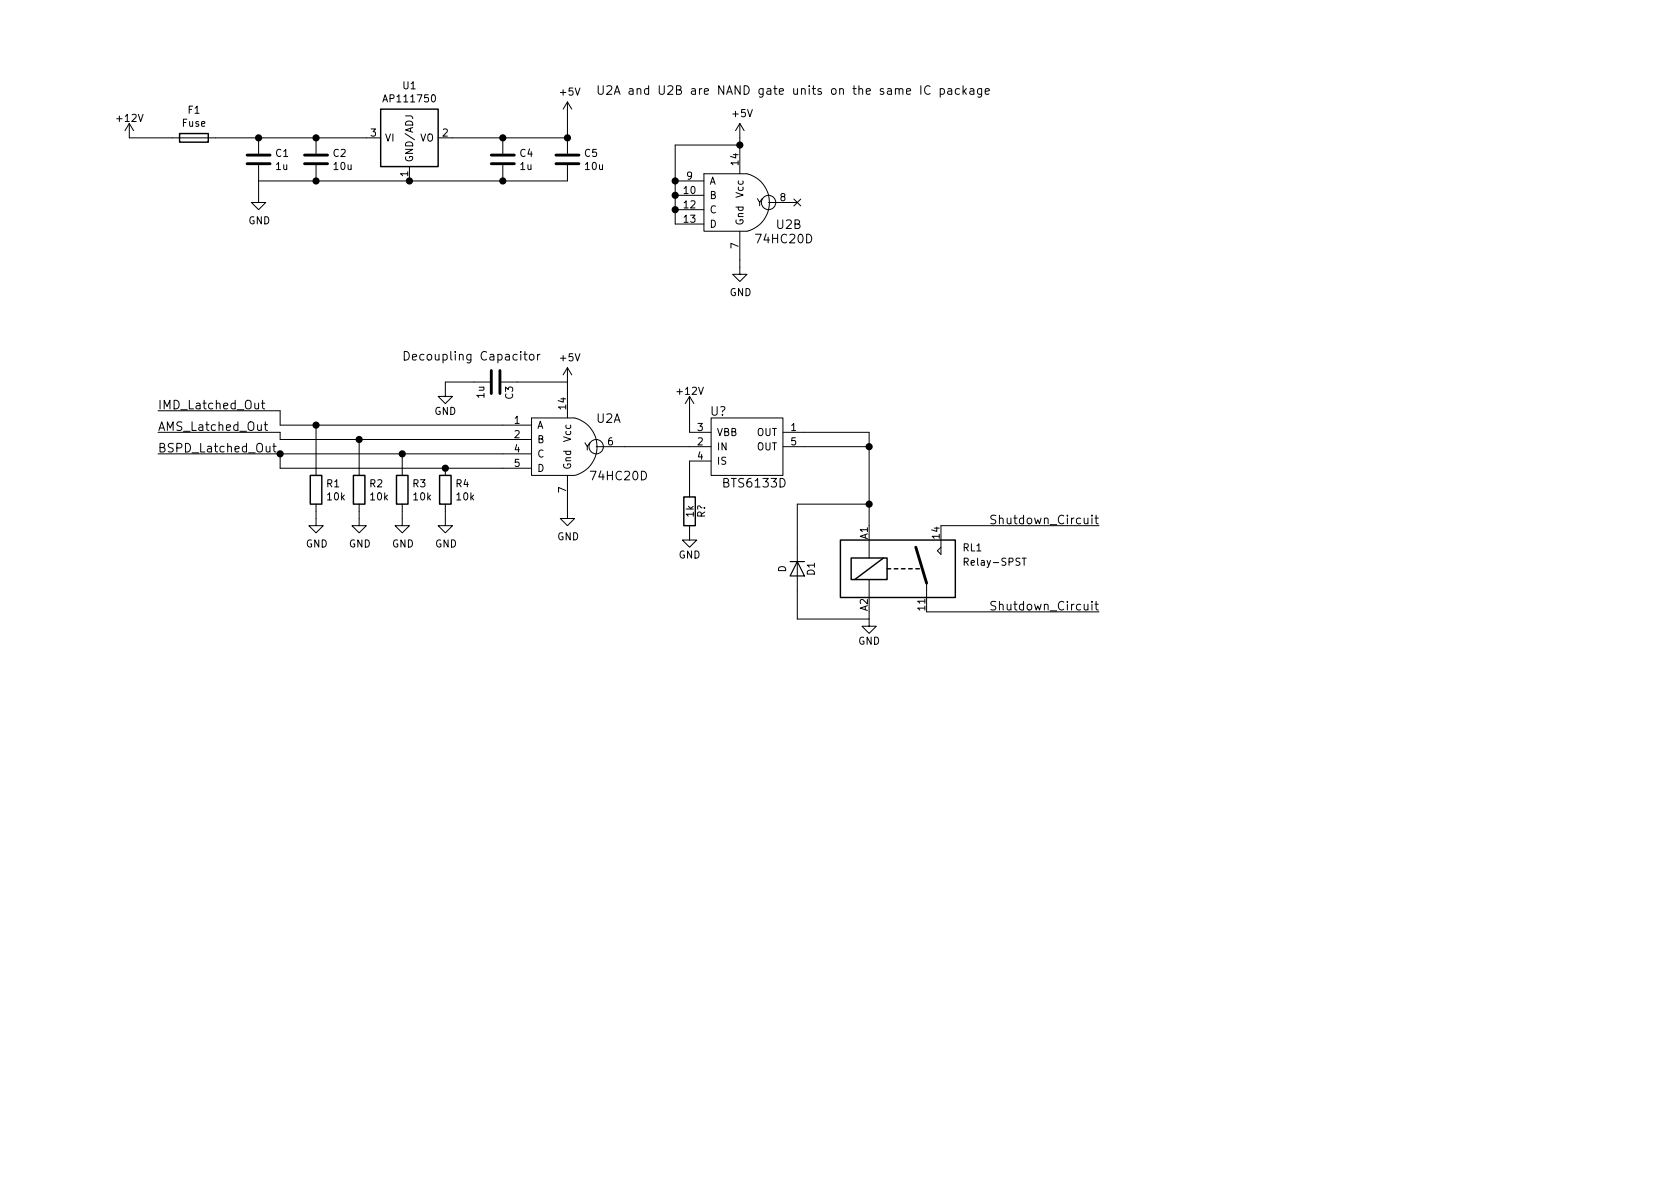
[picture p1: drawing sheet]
EESchema Schematic File Version 2
LIBS:power
LIBS:device
LIBS:transistors
LIBS:conn
LIBS:linear
LIBS:regul
LIBS:74xx
LIBS:cmos4000
LIBS:adc-dac
LIBS:memory
LIBS:xilinx
LIBS:microcontrollers
LIBS:dsp
LIBS:microchip
LIBS:analog_switches
LIBS:motorola
LIBS:texas
LIBS:intel
LIBS:audio
LIBS:interface
LIBS:digital-audio
LIBS:philips
LIBS:display
LIBS:cypress
LIBS:siliconi
LIBS:opto
LIBS:atmel
LIBS:contrib
LIBS:valves
LIBS:relays
LIBS:UNCAMotorsports
LIBS:shutdown_circuit-cache
EELAYER 25 0
EELAYER END
$Descr A4 11693 8268
encoding utf-8
Sheet 1 1
Title ""
Date ""
Rev ""
Comp ""
Comment1 ""
Comment2 ""
Comment3 ""
Comment4 ""
$EndDescr
$Comp
L Fuse F1
U 1 1
P 1350 950
F 0 "F1" V 1153 950 50  0000 C CNN
F 1 "Fuse" V 1244 950 50  0000 C CNN
F 2 "" V 1280 950 50  0000 C CNN
F 3 "" H 1350 950 50  0000 C CNN
	1    1350 950 
	0    1    1    0   
$EndComp
$Comp
L C C1
U 1 1
P 1800 1100
F 0 "C1" H 1915 1146 50  0000 L CNN
F 1 "1u" H 1915 1055 50  0000 L CNN
F 2 "" H 1838 950 50  0000 C CNN
F 3 "" H 1800 1100 50  0000 C CNN
	1    1800 1100
	1    0    0    -1  
$EndComp
$Comp
L C C2
U 1 1
P 2200 1100
F 0 "C2" H 2315 1146 50  0000 L CNN
F 1 "10u" H 2315 1055 50  0000 L CNN
F 2 "" H 2238 950 50  0000 C CNN
F 3 "" H 2200 1100 50  0000 C CNN
	1    2200 1100
	1    0    0    -1  
$EndComp
$Comp
L AP111750 U1
U 1 1
P 2850 950
F 0 "U1" H 2850 1317 50  0000 C CNN
F 1 "AP111750" H 2850 1226 50  0000 C CNN
F 2 "TO_SOT_Packages_SMD:SOT-223" H 2850 600 50  0001 C CNN
F 3 "" H 2950 700 50  0000 C CNN
	1    2850 950 
	1    0    0    -1  
$EndComp
$Comp
L C C4
U 1 1
P 3500 1100
F 0 "C4" H 3615 1146 50  0000 L CNN
F 1 "1u" H 3615 1055 50  0000 L CNN
F 2 "" H 3538 950 50  0000 C CNN
F 3 "" H 3500 1100 50  0000 C CNN
	1    3500 1100
	1    0    0    -1  
$EndComp
$Comp
L C C5
U 1 1
P 3950 1100
F 0 "C5" H 4065 1146 50  0000 L CNN
F 1 "10u" H 4065 1055 50  0000 L CNN
F 2 "" H 3988 950 50  0000 C CNN
F 3 "" H 3950 1100 50  0000 C CNN
	1    3950 1100
	1    0    0    -1  
$EndComp
Wire Wire Line
	1500 950  2550 950 
Connection ~ 1800 950 
Connection ~ 2200 950 
Wire Wire Line
	3150 950  3950 950 
Connection ~ 3500 950 
$Comp
L +5V #PWR8
U 1 1
P 3950 800
F 0 "#PWR8" H 3950 650 50  0001 C CNN
F 1 "+5V" H 3965 973 50  0000 C CNN
F 2 "" H 3950 800 50  0000 C CNN
F 3 "" H 3950 800 50  0000 C CNN
	1    3950 800 
	1    0    0    -1  
$EndComp
Wire Wire Line
	3950 950  3950 800 
Connection ~ 3950 950 
Wire Wire Line
	900  950  1200 950 
Wire Wire Line
	1800 1250 3950 1250
Connection ~ 2200 1250
Connection ~ 2850 1250
Connection ~ 3500 1250
$Comp
L GND #PWR2
U 1 1
P 1800 1350
F 0 "#PWR2" H 1800 1100 50  0001 C CNN
F 1 "GND" H 1805 1177 50  0000 C CNN
F 2 "" H 1800 1350 50  0000 C CNN
F 3 "" H 1800 1350 50  0000 C CNN
	1    1800 1350
	1    0    0    -1  
$EndComp
Wire Wire Line
	1800 1350 1800 1250
$Comp
L R R1
U 1 1
P 2200 3400
F 0 "R1" H 2270 3446 50  0000 L CNN
F 1 "10k" H 2270 3355 50  0000 L CNN
F 2 "" V 2130 3400 50  0000 C CNN
F 3 "" H 2200 3400 50  0000 C CNN
	1    2200 3400
	1    0    0    -1  
$EndComp
$Comp
L R R2
U 1 1
P 2500 3400
F 0 "R2" H 2570 3446 50  0000 L CNN
F 1 "10k" H 2570 3355 50  0000 L CNN
F 2 "" V 2430 3400 50  0000 C CNN
F 3 "" H 2500 3400 50  0000 C CNN
	1    2500 3400
	1    0    0    -1  
$EndComp
$Comp
L R R3
U 1 1
P 2800 3400
F 0 "R3" H 2870 3446 50  0000 L CNN
F 1 "10k" H 2870 3355 50  0000 L CNN
F 2 "" V 2730 3400 50  0000 C CNN
F 3 "" H 2800 3400 50  0000 C CNN
	1    2800 3400
	1    0    0    -1  
$EndComp
$Comp
L R R4
U 1 1
P 3100 3400
F 0 "R4" H 3170 3446 50  0000 L CNN
F 1 "10k" H 3170 3355 50  0000 L CNN
F 2 "" V 3030 3400 50  0000 C CNN
F 3 "" H 3100 3400 50  0000 C CNN
	1    3100 3400
	1    0    0    -1  
$EndComp
$Comp
L 74HC20D U2
U 1 1
P 3850 3100
F 0 "U2" H 4150 3300 60  0000 L CNN
F 1 "74HC20D" H 4100 2900 60  0000 L CNN
F 2 "" H 3850 3100 60  0001 C CNN
F 3 "" H 3850 3100 60  0001 C CNN
	1    3850 3100
	1    0    0    -1  
$EndComp
$Comp
L GND #PWR10
U 1 1
P 3950 3550
F 0 "#PWR10" H 3950 3300 50  0001 C CNN
F 1 "GND" H 3955 3377 50  0000 C CNN
F 2 "" H 3950 3550 50  0000 C CNN
F 3 "" H 3950 3550 50  0000 C CNN
	1    3950 3550
	1    0    0    -1  
$EndComp
Wire Wire Line
	3950 3550 3950 3500
$Comp
L +5V #PWR9
U 1 1
P 3950 2650
F 0 "#PWR9" H 3950 2500 50  0001 C CNN
F 1 "+5V" H 3965 2823 50  0000 C CNN
F 2 "" H 3950 2650 50  0000 C CNN
F 3 "" H 3950 2650 50  0000 C CNN
	1    3950 2650
	1    0    0    -1  
$EndComp
Wire Wire Line
	3950 2650 3950 2700
$Comp
L 74HC20D U2
U 2 1
P 5050 1400
F 0 "U2" H 5400 1250 60  0000 L CNN
F 1 "74HC20D" H 5250 1150 60  0000 L CNN
F 2 "" H 5050 1400 60  0001 C CNN
F 3 "" H 5050 1400 60  0001 C CNN
	2    5050 1400
	1    0    0    -1  
$EndComp
$Comp
L +5V #PWR13
U 1 1
P 5150 950
F 0 "#PWR13" H 5150 800 50  0001 C CNN
F 1 "+5V" H 5165 1123 50  0000 C CNN
F 2 "" H 5150 950 50  0000 C CNN
F 3 "" H 5150 950 50  0000 C CNN
	1    5150 950 
	1    0    0    -1  
$EndComp
Wire Wire Line
	5150 950  5150 1000
$Comp
L GND #PWR14
U 1 1
P 5150 1850
F 0 "#PWR14" H 5150 1600 50  0001 C CNN
F 1 "GND" H 5155 1677 50  0000 C CNN
F 2 "" H 5150 1850 50  0000 C CNN
F 3 "" H 5150 1850 50  0000 C CNN
	1    5150 1850
	1    0    0    -1  
$EndComp
Wire Wire Line
	5150 1850 5150 1800
NoConn ~ 5550 1400
Wire Wire Line
	4700 1000 4700 1550
Connection ~ 4700 1350
Connection ~ 4700 1450
Connection ~ 4700 1250
$Comp
L GND #PWR7
U 1 1
P 3100 3600
F 0 "#PWR7" H 3100 3350 50  0001 C CNN
F 1 "GND" H 3105 3427 50  0000 C CNN
F 2 "" H 3100 3600 50  0000 C CNN
F 3 "" H 3100 3600 50  0000 C CNN
	1    3100 3600
	1    0    0    -1  
$EndComp
$Comp
L GND #PWR5
U 1 1
P 2800 3600
F 0 "#PWR5" H 2800 3350 50  0001 C CNN
F 1 "GND" H 2805 3427 50  0000 C CNN
F 2 "" H 2800 3600 50  0000 C CNN
F 3 "" H 2800 3600 50  0000 C CNN
	1    2800 3600
	1    0    0    -1  
$EndComp
$Comp
L GND #PWR4
U 1 1
P 2500 3600
F 0 "#PWR4" H 2500 3350 50  0001 C CNN
F 1 "GND" H 2505 3427 50  0000 C CNN
F 2 "" H 2500 3600 50  0000 C CNN
F 3 "" H 2500 3600 50  0000 C CNN
	1    2500 3600
	1    0    0    -1  
$EndComp
$Comp
L GND #PWR3
U 1 1
P 2200 3600
F 0 "#PWR3" H 2200 3350 50  0001 C CNN
F 1 "GND" H 2205 3427 50  0000 C CNN
F 2 "" H 2200 3600 50  0000 C CNN
F 3 "" H 2200 3600 50  0000 C CNN
	1    2200 3600
	1    0    0    -1  
$EndComp
Wire Wire Line
	2200 3550 2200 3600
Wire Wire Line
	2500 3550 2500 3600
Wire Wire Line
	2800 3550 2800 3600
Wire Wire Line
	3100 3550 3100 3600
Wire Wire Line
	1950 3250 3500 3250
Wire Wire Line
	1100 3150 3500 3150
Wire Wire Line
	1950 3050 3500 3050
Wire Wire Line
	1950 2950 3500 2950
Connection ~ 2800 3150
Connection ~ 2500 3050
Connection ~ 2200 2950
Wire Wire Line
	2200 2950 2200 3250
Wire Wire Line
	2500 3050 2500 3250
Wire Wire Line
	2800 3150 2800 3250
Connection ~ 3100 3250
$Comp
L +12V #PWR1
U 1 1
P 900 950
F 0 "#PWR1" H 900 800 50  0001 C CNN
F 1 "+12V" H 900 1090 50  0000 C CNN
F 2 "" H 900 950 50  0001 C CNN
F 3 "" H 900 950 50  0001 C CNN
	1    900  950 
	1    0    0    -1  
$EndComp
$Comp
L Relay-SPST RL1
U 1 1
P 6250 3950
F 0 "RL1" H 6700 4100 50  0000 L CNN
F 1 "Relay-SPST" H 6700 4000 50  0000 L CNN
F 2 "" H 6250 3950 50  0000 C CNN
F 3 "" H 6250 3950 50  0000 C CNN
	1    6250 3950
	1    0    0    -1  
$EndComp
$Comp
L GND #PWR12
U 1 1
P 6050 4300
F 0 "#PWR12" H 6050 4050 50  0001 C CNN
F 1 "GND" H 6050 4150 50  0000 C CNN
F 2 "" H 6050 4300 50  0001 C CNN
F 3 "" H 6050 4300 50  0001 C CNN
	1    6050 4300
	1    0    0    -1  
$EndComp
Wire Wire Line
	6050 4300 6050 4250
$Comp
L C C3
U 1 1
P 3450 2650
F 0 "C3" H 3475 2750 50  0000 L CNN
F 1 "1u" H 3475 2550 50  0000 L CNN
F 2 "" H 3488 2500 50  0001 C CNN
F 3 "" H 3450 2650 50  0001 C CNN
	1    3450 2650
	0    1    1    0   
$EndComp
Connection ~ 5150 1000
Text Label 7650 3650 2    60   ~ 0
Shutdown_Circuit
Text Label 7650 4250 2    60   ~ 0
Shutdown_Circuit
Wire Wire Line
	7650 4250 6450 4250
Wire Wire Line
	6550 3650 7650 3650
$Comp
L D D1
U 1 1
P 5550 3950
F 0 "D1" H 5550 4050 50  0000 C CNN
F 1 "D" H 5550 3850 50  0000 C CNN
F 2 "" H 5550 3950 50  0001 C CNN
F 3 "" H 5550 3950 50  0001 C CNN
	1    5550 3950
	0    1    1    0   
$EndComp
Wire Wire Line
	5550 3800 5550 3500
Wire Wire Line
	5550 3500 6050 3500
Connection ~ 6050 3500
Wire Wire Line
	5550 4100 5550 4300
Wire Wire Line
	5550 4300 6050 4300
Text Label 1100 2850 0    60   ~ 0
IMD_Latched_Out
Wire Wire Line
	1100 2850 1950 2850
Wire Wire Line
	1950 2850 1950 2950
Text Label 1100 3000 0    60   ~ 0
AMS_Latched_Out
Wire Wire Line
	1100 3000 1950 3000
Wire Wire Line
	1950 3000 1950 3050
Text Label 1100 3150 0    60   ~ 0
BSPD_Latched_Out
Wire Wire Line
	3600 2650 3950 2650
$Comp
L GND #PWR6
U 1 1
P 3100 2700
F 0 "#PWR6" H 3100 2450 50  0001 C CNN
F 1 "GND" H 3100 2550 50  0000 C CNN
F 2 "" H 3100 2700 50  0001 C CNN
F 3 "" H 3100 2700 50  0001 C CNN
	1    3100 2700
	1    0    0    -1  
$EndComp
Wire Wire Line
	3100 2700 3100 2650
Wire Wire Line
	3100 2650 3300 2650
Wire Wire Line
	5150 1000 4700 1000
Text Notes 2800 2500 0    60   ~ 0
Decoupling Capacitor
Text Notes 4150 650  0    60   ~ 0
U2A and U2B are NAND gate units on the same IC package
Wire Wire Line
	1950 3250 1950 3150
Connection ~ 1950 3150
$Comp
L BTS6133D U?
U 1 1
P 5200 3100
F 0 "U?" H 5000 3350 60  0000 C CNN
F 1 "BTS6133D" H 5250 2850 60  0000 C CNN
F 2 "" H 5350 3300 60  0000 C CNN
F 3 "" H 5350 3300 60  0000 C CNN
	1    5200 3100
	1    0    0    -1  
$EndComp
Wire Wire Line
	5600 3000 6050 3000
Wire Wire Line
	6050 3000 6050 3650
Wire Wire Line
	5600 3100 6050 3100
Connection ~ 6050 3100
Wire Wire Line
	4350 3100 4800 3100
$Comp
L R R?
U 1 1
P 4800 3550
F 0 "R?" V 4880 3550 50  0000 C CNN
F 1 "1k" V 4800 3550 50  0000 C CNN
F 2 "" V 4730 3550 50  0001 C CNN
F 3 "" H 4800 3550 50  0001 C CNN
	1    4800 3550
	1    0    0    -1  
$EndComp
Wire Wire Line
	4800 3200 4800 3400
$Comp
L GND #PWR?
U 1 1
P 4800 3700
F 0 "#PWR?" H 4800 3450 50  0001 C CNN
F 1 "GND" H 4800 3550 50  0000 C CNN
F 2 "" H 4800 3700 50  0001 C CNN
F 3 "" H 4800 3700 50  0001 C CNN
	1    4800 3700
	1    0    0    -1  
$EndComp
$Comp
L +12V #PWR?
U 1 1
P 4800 2850
F 0 "#PWR?" H 4800 2700 50  0001 C CNN
F 1 "+12V" H 4800 2990 50  0000 C CNN
F 2 "" H 4800 2850 50  0001 C CNN
F 3 "" H 4800 2850 50  0001 C CNN
	1    4800 2850
	1    0    0    -1  
$EndComp
Wire Wire Line
	4800 2850 4800 3000
$EndSCHEMATC
